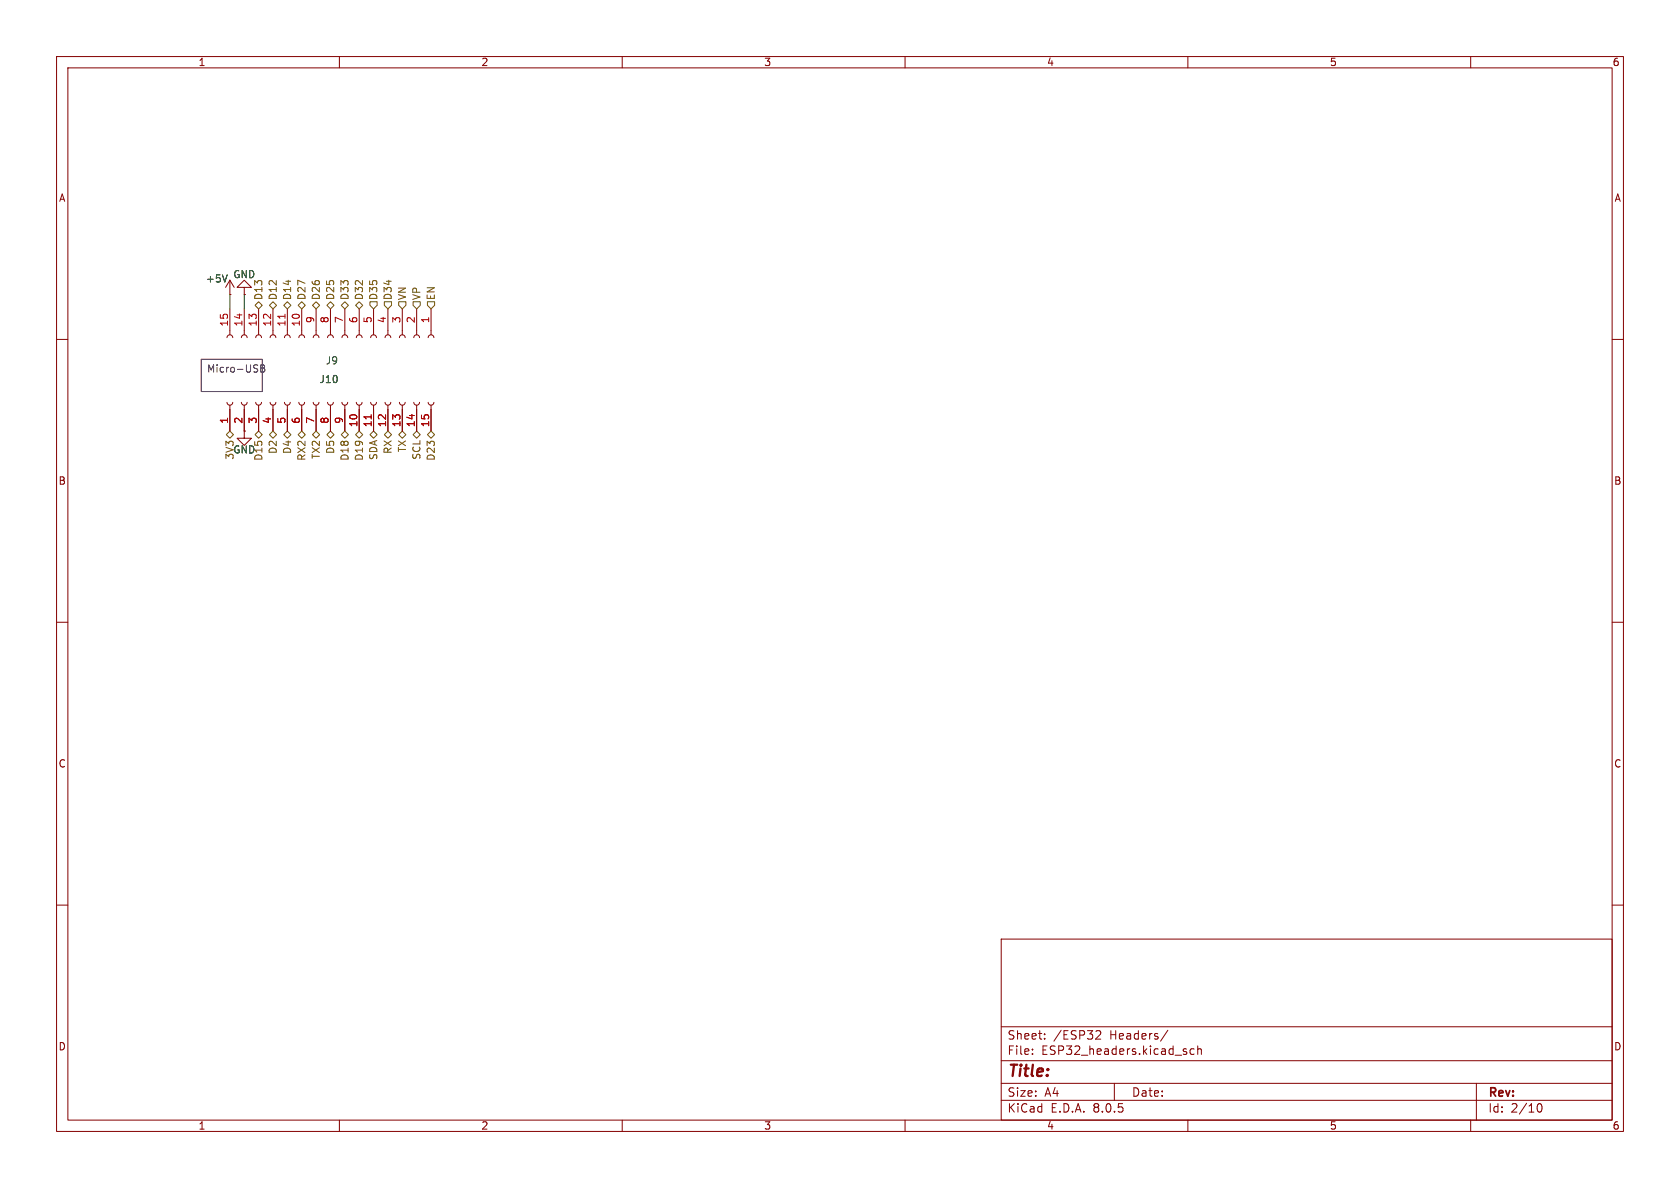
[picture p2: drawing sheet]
<svg xmlns="http://www.w3.org/2000/svg" width="297mm" height="210mm" viewBox="0 0 297 210" stroke-linecap="round" stroke-linejoin="round" font-family="sans-serif">
<g fill="none" stroke="#840000" stroke-width=".18">
<path d="M10 10h277v190h-277zM12 12h273v186h-273zM60 10v2M110 10v2M160 10v2M210 10v2M260 10v2M10 60h2M40.1 59.7l.2-.4 .3-.1 .4 .1 .1 .4M40.6 52.1h.1M40.6 49.5v2.6M40.6 54.6v4.6"/>
<path d="M40.6 49.5l-.7 1.3M40.6 49.5l.8 1.3M42.7 59.7l.1-.4 .4-.1 .3 .1 .2 .4M43.2 50.8h1.2l-1.2-1.3-1.3 1.3h1.3v1.3M43.2 52.1h.1M43.2 54.6v4.6M45.2 59.7l.2-.4 .3-.1 .4 .1 .1 .4M45.7 54.6v4.6M47.8 59.7l.1-.4 .4-.1 .3 .1 .2 .4M48.3 54.6v4.6M50.3 59.7l.1-.4 .4-.1 .4 .1 .1 .4M50.8 54.6v4.6"/>
<path d="M52.8 59.7l.2-.4 .3-.1 .4 .1 .1 .4M53.3 54.6v4.6M55.4 59.7l.1-.4 .4-.1 .3 .1 .2 .4M55.9 54.6v4.6M57.9 59.7l.2-.4 .3-.1 .4 .1 .1 .4M58.4 54.6v4.6M60.5 59.7l.1-.4 .4-.1 .3 .1 .2 .4M61 54.6v4.6M63 59.7l.1-.4 .4-.1 .4 .1 .1 .4M63.5 54.6v4.6M65.5 59.7l.2-.4 .3-.1 .4 .1 .1 .4M66 54.6v4.6"/>
<path d="M68.1 59.7l.1-.4 .4-.1 .3 .1 .2 .4M68.6 54.6v4.6M70.6 59.7l.2-.4 .3-.1 .4 .1 .1 .4M71.1 54.6v4.6M73.2 59.7l.1-.4 .4-.1 .3 .1 .2 .4M73.7 54.6v4.6M75.7 59.7l.1-.4 .4-.1 .4 .1 .1 .4M76.2 54.6v4.6M285 60h2M40.1 71.1l.2 .4 .3 .1 .4-.1 .1-.4M40.6 71.6v4.6M42.7 71.1l.1 .4 .4 .1 .3-.1 .2-.4"/>
<path d="M43.2 76.2v1.3h1.2l-1.2 1.2-1.3-1.2h1.3M43.2 76.2h.1M43.2 71.6v4.6M45.2 71.1l.2 .4 .3 .1 .4-.1 .1-.4M45.7 71.6v4.6M47.8 71.1l.1 .4 .4 .1 .3-.1 .2-.4M48.3 71.6v4.6M50.3 71.1l.1 .4 .4 .1 .4-.1 .1-.4M50.8 71.6v4.6M52.8 71.1l.2 .4 .3 .1 .4-.1 .1-.4M53.3 71.6v4.6M55.4 71.1l.1 .4 .4 .1 .3-.1 .2-.4"/>
<path d="M55.9 71.6v4.6M57.9 71.1l.2 .4 .3 .1 .4-.1 .1-.4M58.4 71.6v4.6M60.5 71.1l.1 .4 .4 .1 .3-.1 .2-.4M61 71.6v4.6M63 71.1l.1 .4 .4 .1 .4-.1 .1-.4M63.5 71.6v4.6M65.5 71.1l.2 .4 .3 .1 .4-.1 .1-.4M66 71.6v4.6M68.1 71.1l.1 .4 .4 .1 .3-.1 .2-.4M68.6 71.6v4.6M70.6 71.1l.2 .4 .3 .1 .4-.1 .1-.4"/>
<path d="M71.1 71.6v4.6M73.2 71.1l.1 .4 .4 .1 .3-.1 .2-.4M73.7 71.6v4.6M75.7 71.1l.1 .4 .4 .1 .4-.1 .1-.4M76.2 71.6v4.6M10 110h2M285 110h2M10 160h2M285 160h2M177 166h108v32h-108zM60 198v2M110 198v2"/>
<path d="M160 198v2M177 194.5h108M177 191.5h108M177 187.5h108M177 181.5h108M182.5 186.3v.1M182.5 185.5v.1M184.7 183.6v.1M184.7 182.8v.1M193.8 182.3l.5-.1 .2 .1 .1 .3-.9 1.1h.9M197 191.5v3M206.5 182.1l-1.3 2"/>
<path d="M209.7 186v.3M210 198v2M211.1 185.5l-.4-.1-.3 .3v.4l.1 .2h.6M211.7 185.5l.3-.1 .3 .1 .1 .9M211.7 184.9v1.5M260 198v2M261 191.5v6.5M271.7 195.7l.2-.5 .2-.1a.8 .8 0 0 1 .5 .7 .8 .8 0 0 1-.5 .8l-.2-.1-.2-.5"/>
</g>
<path d="M50.4 55.5v.8M65.6 73.3v.8" fill="none" stroke="#a90000" stroke-width=".18"/>
<path d="M40.2 48.6l-.5 1.3" fill="none" stroke="#006464" stroke-width=".18"/>
<g fill="none" stroke="#725600" stroke-width=".18">
<path d="M45.1 54l.6-.7 .7 .7-.7 .6zM47.6 54l.7-.7 .6 .7-.6 .6zM50.2 54l.6-.7 .6 .7-.6 .6zM52.7 54l.6-.7 .7 .7-.7 .6zM55.2 54l.7-.7 .6 .7-.6 .6zM57.8 54l.6-.7 .7 .7-.7 .6zM60.3 54l.7-.7 .6 .7-.6 .6zM62.9 54l.6-.7 .6 .7-.6 .6zM65.4 53.3h1.3v.7l-.7 .6-.6-.6zM67.9 53.3h1.3v.7l-.6 .6-.7-.6zM70.5 53.3h1.3v.7l-.7 .6-.6-.6zM73 53.3h1.3v.7l-.6 .6-.7-.6z"/>
<path d="M75.6 53.3h1.2v.7l-.6 .6-.6-.6zM40 76.8l.6-.6 .7 .6-.7 .7zM45.1 76.8l.6-.6 .7 .6-.7 .7zM47.6 76.8l.7-.6 .6 .6-.6 .7zM50.2 76.8l.6-.6 .6 .6-.6 .7zM52.7 76.8l.6-.6 .7 .6-.7 .7zM55.2 76.8l.7-.6 .6 .6-.6 .7zM57.8 76.8l.6-.6 .7 .6-.7 .7zM60.3 76.8l.7-.6 .6 .6-.6 .7zM62.9 76.8l.6-.6 .6 .6-.6 .7zM65.4 76.8l.6-.6 .7 .6-.7 .7zM67.9 76.8l.7-.6 .6 .6-.6 .7z"/>
<path d="M70.5 76.8l.6-.6 .7 .6-.7 .7zM73 76.8l.7-.6 .6 .6-.6 .7zM75.6 76.8l.6-.6 .6 .6-.6 .7z"/>
</g>
<path d="M35.6 63.5h10.8v5.7h-10.8zM46.1 64.5h.4l.3 .2-.3 .4 .3 .1v.3l-.2 .3h-.5zM46.1 65.1h.4" fill="none" stroke="#0000c2" stroke-width=".18"/>
<path d="M40.6 52.1v2.5M43.2 52.1v2.5" fill="none" stroke="#009600" stroke-width=".18"/>
<text font-size="2.8" fill="#840000" x="178" y="190.9">Title:</text>
<g font-size="2.1" fill="#840000">
<text x="178" y="184">Sheet:</text>
<text x="186.2" y="184">/ESP32</text>
<text x="196.2" y="184">Headers/</text>
<text x="178" y="186.7">File:</text>
<text x="184.1" y="186.7">ESP32_headers.kicad_sch</text>
<text x="178" y="196.9">KiCad</text>
<text x="178" y="194.1">Size:</text>
<text x="184.7" y="194.1">A4</text>
<text x="185.7" y="196.9">E.D.A.</text>
<text x="193.3" y="196.9">8.0.5</text>
<text x="200" y="194.1">Date:</text>
<text x="263" y="194.3">Rev:</text>
<text x="263" y="196.9">Id:</text>
<text x="267.1" y="196.9">2/10</text>
</g>
<g font-size="1.8" fill="#840000">
<text x="35" y="11.9">1</text>
<text x="85" y="11.9">2</text>
<text x="135" y="11.9">3</text>
<text x="185" y="11.9">4</text>
<text x="235" y="11.9">5</text>
<text x="285" y="11.9">6</text>
<text x="10.3" y="35.9">A</text>
<text x="285.3" y="35.9">A</text>
<text x="10.3" y="85.9">B</text>
<text x="285.3" y="85.9">B</text>
<text x="10.3" y="135.9">C</text>
<text x="285.3" y="135.9">C</text>
<text x="10.3" y="185.9">D</text>
<text x="285.3" y="185.9">D</text>
<text x="35" y="199.9">1</text>
<text x="85" y="199.9">2</text>
<text x="135" y="199.9">3</text>
<text x="185" y="199.9">4</text>
<text x="235" y="199.9">5</text>
<text x="285" y="199.9">6</text>
</g>
<g font-size="1.8" fill="#006464">
<text x="36.3" y="50.1">+5V</text>
<text x="41.1" y="49.4">GND</text>
<text x="57.5" y="64.6">J9</text>
<text x="56.4" y="67.9">J10</text>
<text x="41.1" y="80.4">GND</text>
<text x="41.5" y="81.4" transform="rotate(-90 41.5 81.4)">3V3</text>
<text x="46.6" y="81.6" transform="rotate(-90 46.6 81.6)">D15</text>
</g>
<g font-size="1.8" fill="#725600">
<text x="46.6" y="53.1" transform="rotate(-90 46.6 53.1)">D13</text>
<text x="49.1" y="53.1" transform="rotate(-90 49.1 53.1)">D12</text>
<text x="51.7" y="53.1" transform="rotate(-90 51.7 53.1)">D14</text>
<text x="54.2" y="53.1" transform="rotate(-90 54.2 53.1)">D27</text>
<text x="56.7" y="53.1" transform="rotate(-90 56.7 53.1)">D26</text>
<text x="59.3" y="53.1" transform="rotate(-90 59.3 53.1)">D25</text>
<text x="61.8" y="53.1" transform="rotate(-90 61.8 53.1)">D33</text>
<text x="64.4" y="53.1" transform="rotate(-90 64.4 53.1)">D32</text>
<text x="66.9" y="53.1" transform="rotate(-90 66.9 53.1)">D35</text>
<text x="69.4" y="53.1" transform="rotate(-90 69.4 53.1)">D34</text>
<text x="72" y="53.1" transform="rotate(-90 72 53.1)">VN</text>
<text x="74.5" y="53.1" transform="rotate(-90 74.5 53.1)">VP</text>
<text x="77.1" y="53.1" transform="rotate(-90 77.1 53.1)">EN</text>
<text x="49.1" y="80.3" transform="rotate(-90 49.1 80.3)">D2</text>
<text x="51.7" y="80.3" transform="rotate(-90 51.7 80.3)">D4</text>
<text x="54.2" y="81.6" transform="rotate(-90 54.2 81.6)">RX2</text>
<text x="56.7" y="81.3" transform="rotate(-90 56.7 81.3)">TX2</text>
<text x="59.3" y="80.3" transform="rotate(-90 59.3 80.3)">D5</text>
<text x="61.8" y="81.6" transform="rotate(-90 61.8 81.6)">D18</text>
<text x="64.4" y="81.6" transform="rotate(-90 64.4 81.6)">D19</text>
<text x="66.9" y="81.4" transform="rotate(-90 66.9 81.4)">SDA</text>
<text x="69.4" y="80.3" transform="rotate(-90 69.4 80.3)">RX</text>
<text x="72" y="80" transform="rotate(-90 72 80)">TX</text>
<text x="74.5" y="81.4" transform="rotate(-90 74.5 81.4)">SCL</text>
<text x="77.1" y="81.6" transform="rotate(-90 77.1 81.6)">D23</text>
</g>
<g font-size="1.8" fill="#a90000">
<text x="40.4" y="57.8" transform="rotate(-90 40.4 57.8)">15</text>
<text x="42.9" y="57.8" transform="rotate(-90 42.9 57.8)">14</text>
<text x="45.5" y="57.8" transform="rotate(-90 45.5 57.8)">13</text>
<text x="48" y="57.8" transform="rotate(-90 48 57.8)">12</text>
<text x="50.5" y="57.8" transform="rotate(-90 50.5 57.8)">11</text>
<text x="53.1" y="57.8" transform="rotate(-90 53.1 57.8)">10</text>
<text x="55.6" y="57.2" transform="rotate(-90 55.6 57.2)">9</text>
<text x="58.2" y="57.2" transform="rotate(-90 58.2 57.2)">8</text>
<text x="60.7" y="57.2" transform="rotate(-90 60.7 57.2)">7</text>
<text x="63.2" y="57.2" transform="rotate(-90 63.2 57.2)">6</text>
<text x="65.8" y="57.2" transform="rotate(-90 65.8 57.2)">5</text>
<text x="68.3" y="57.2" transform="rotate(-90 68.3 57.2)">4</text>
<text x="70.9" y="57.2" transform="rotate(-90 70.9 57.2)">3</text>
<text x="73.4" y="57.2" transform="rotate(-90 73.4 57.2)">2</text>
<text x="75.9" y="57.2" transform="rotate(-90 75.9 57.2)">1</text>
<text x="40.4" y="75" transform="rotate(-90 40.4 75)">1</text>
<text x="42.9" y="75" transform="rotate(-90 42.9 75)">2</text>
<text x="45.5" y="75" transform="rotate(-90 45.5 75)">3</text>
<text x="48" y="75" transform="rotate(-90 48 75)">4</text>
<text x="50.5" y="75" transform="rotate(-90 50.5 75)">5</text>
<text x="53.1" y="75" transform="rotate(-90 53.1 75)">6</text>
<text x="55.6" y="75" transform="rotate(-90 55.6 75)">7</text>
<text x="58.2" y="75" transform="rotate(-90 58.2 75)">8</text>
<text x="60.7" y="75" transform="rotate(-90 60.7 75)">9</text>
<text x="63.2" y="75.6" transform="rotate(-90 63.2 75.6)">10</text>
<text x="65.8" y="75.6" transform="rotate(-90 65.8 75.6)">11</text>
<text x="68.3" y="75.6" transform="rotate(-90 68.3 75.6)">12</text>
<text x="70.9" y="75.6" transform="rotate(-90 70.9 75.6)">13</text>
<text x="73.4" y="75.6" transform="rotate(-90 73.4 75.6)">14</text>
<text x="75.9" y="75.6" transform="rotate(-90 75.9 75.6)">15</text>
</g>
<text font-size="1.8" fill="#0000c2" x="36.5" y="66.2">Micro-USB</text>
</svg>
